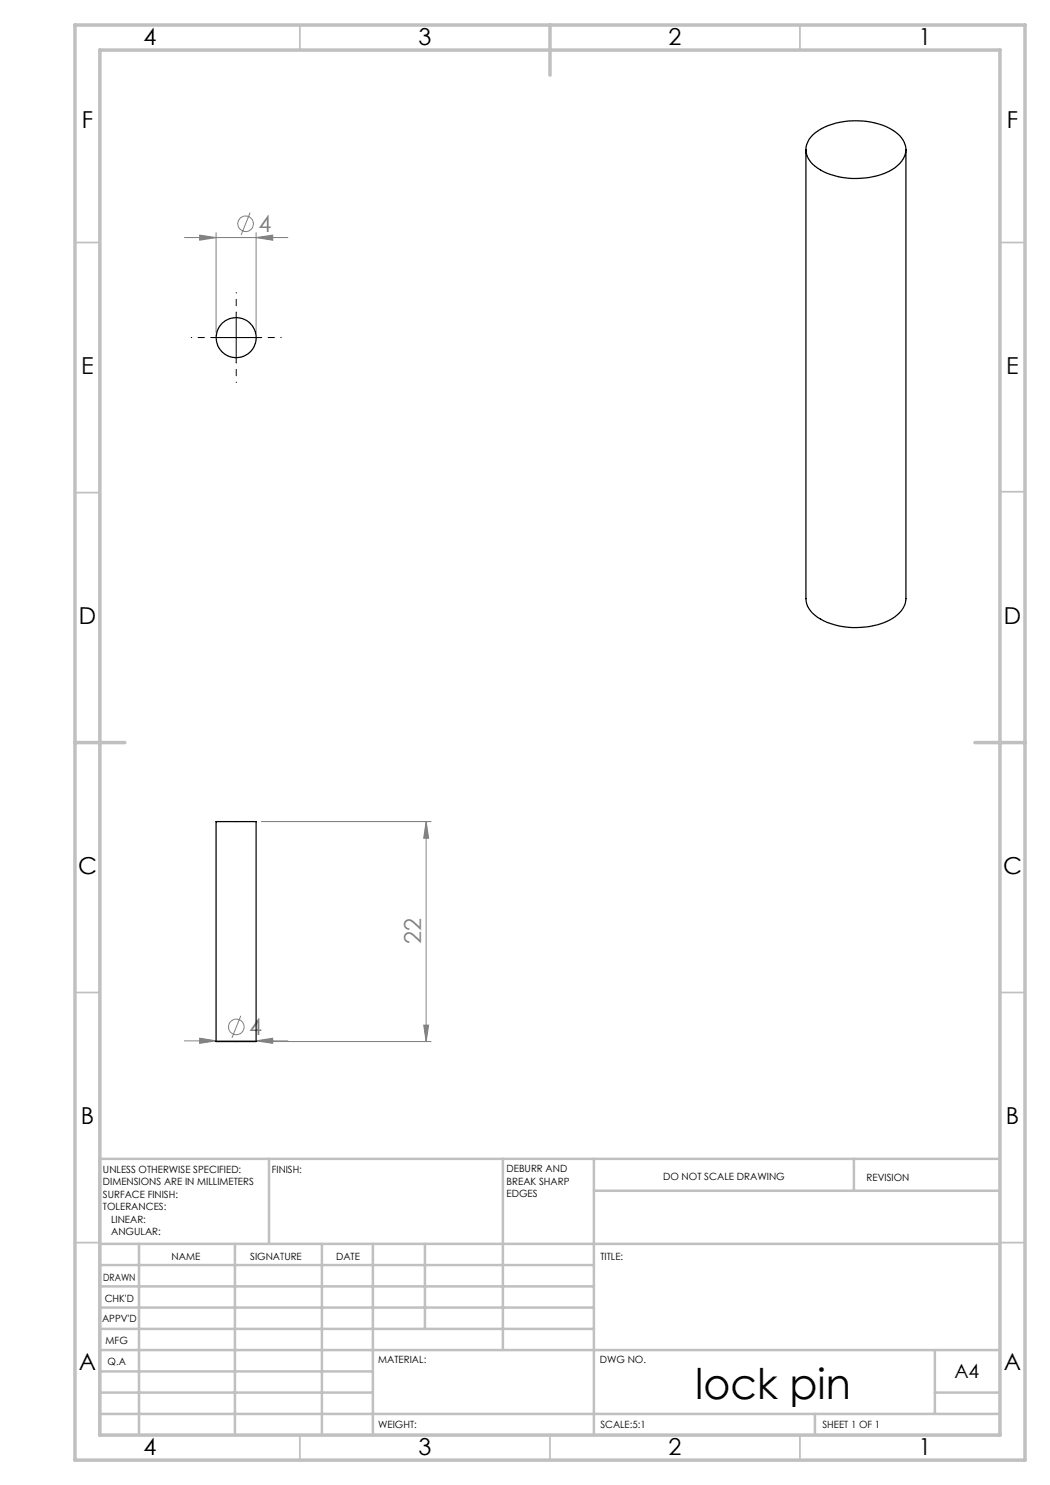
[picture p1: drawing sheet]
<svg xmlns="http://www.w3.org/2000/svg" width="210mm" height="297mm" viewBox="0 0 210 297" stroke-linecap="round" stroke-linejoin="round" font-family="sans-serif">
<g fill="none" stroke="#808080" stroke-width=".2">
<path d="M36.9 47.5h20.7M39.9 47l3.3 .5-3.3 .5zM43.2 46.5v20M50 42.5l-1.8 4.5M51.2 47.5l3.3-.5v1zM51.2 46.5v20M52.2 164.3h34M85.2 164.3v44M85.2 164.3l.5 3.3h-1zM36.9 208.2h20.7M39.9 207.6l3.3 .6-3.3 .5zM48.2 203.2l-1.8 4.4"/>
<path d="M51.2 208.2l3.3-.6v1.1zM52.2 208.3h34M84.7 205h1l-.5 3.3z"/>
<circle cx="49.1" cy="44.8" r="1.55"/>
<circle cx="47.3" cy="205.4" r="1.55"/>
</g>
<path d="M42.3 67.5h-4.1M47.2 62.5v-4M47.2 72.5v4M52.3 67.5h4" fill="none" stroke="#000" stroke-width=".2" stroke-dasharray="15.2 1.3 1.3 1.3" stroke-dashoffset="15.1"/>
<path d="M42.2 67.5h10M47.2 62.5v10" fill="none" stroke="#000" stroke-width=".2"/>
<g fill="none" stroke="#c0c0c0" stroke-width=".35">
<path d="M60 5v5M160 5v5M15 48.5h5M200 48.5h5M15 98.5h5M200 98.4h5M15 198.5h5M200 198.5h5M15 248.5h5M200 248.5h5M60 287v5M110 287v5"/>
<path d="M160 287v5"/>
</g>
<g fill="none" stroke="#c0c0c0" stroke-width=".5">
<path d="M53.8 231.8v17M100.6 231.8v38.2M118.8 231.8v55.2M118.8 238.2h81.2M170.8 231.8v6.4M200 231.8h-180v55.2M20 248.8h180M20 257.3h98.8M20 253h98.8M27.8 248.8v38.2M47 248.8v38.2M64.4 248.8v38.2"/>
<path d="M74.6 248.8v38.2M85 248.8v17M20 265.8h98.8M20 261.5h98.8M20 278.5h54.6M20 274.3h54.6M20 270h180M187 278.5h13M187 270v12.8M20 282.8h180M163 282.8v4.2"/>
</g>
<path d="M15 5h190v287h-190zM20 10h180v277h-180zM110 5v10M15 148.5h10M195 148.5h10" fill="none" stroke="#c0c0c0" stroke-width=".7"/>
<g fill="#808080">
<path d="M51.2 208.2l3.3-.6v1.1zM39.9 207.6l3.3 .6-3.3 .5z"/>
<path d="M39.9 47l3.3 .5-3.3 .5zM51.2 47.5l3.3-.5v1z"/>
<path d="M84.7 205h1l-.5 3.3zM85.2 164.3l.5 3.3h-1z"/>
</g>
<g fill="none" stroke="#000" stroke-width=".25">
<path d="M161.2 29.9v89.8a5.4 5.4 0 0 0 3.5 4.5 15.6 15.6 0 0 0 14.3-.8 4.7 4.7 0 0 0 2.2-3.7v-89.8M162.6 26.9a13.9 13.9 0 0 1 11.5-2.5 9.4 9.4 0 0 1 6.6 3.8 3.8 3.8 0 0 1-1.2 4.9 13.6 13.6 0 0 1-10 2.5 10.2 10.2 0 0 1-7.8-3.7 3.7 3.7 0 0 1 .9-5zM43.2 164.3h8v44h-8z"/>
<circle cx="47.2" cy="67.5" r="4"/>
</g>
<text font-size="8.5" x="139.1" y="279.7">lock pin</text>
<g font-size="4.7">
<text x="28.7" y="9">4</text>
<text x="83.7" y="9">3</text>
<text x="133.7" y="9">2</text>
<text x="183.7" y="9">1</text>
<text x="16.4" y="25.5">F</text>
<text x="201.4" y="25.5">F</text>
<text x="16.2" y="74.7">E</text>
<text x="201.2" y="74.7">E</text>
<text x="15.8" y="124.7">D</text>
<text x="200.8" y="124.7">D</text>
<text x="15.6" y="174.7">C</text>
<text x="200.6" y="174.7">C</text>
<text x="16.2" y="224.7">B</text>
<text x="201.2" y="224.7">B</text>
<text x="15.8" y="274">A</text>
<text x="200.8" y="274">A</text>
<text x="28.7" y="291">4</text>
<text x="83.7" y="291">3</text>
<text x="133.7" y="291">2</text>
<text x="183.7" y="291">1</text>
</g>
<g font-size="4.7" fill="#808080">
<text x="51.7" y="46.4">4</text>
<text x="84.2" y="188.8" transform="rotate(-90 84.2 188.8)">22</text>
<text x="49.8" y="207.1">4</text>
</g>
<text font-size="3.9" x="190.9" y="275.5">A4</text>
<g font-size="2">
<text x="20.6" y="234.6">UNLESS OTHERWISE SPECIFIED:</text>
<text x="20.6" y="237.1">DIMENSIONS ARE IN MILLIMETERS</text>
<text x="20.6" y="239.6">SURFACE FINISH:</text>
<text x="54.4" y="234.6">FINISH:</text>
<text x="101.3" y="234.5">DEBURR AND</text>
<text x="101.3" y="237">BREAK SHARP</text>
<text x="101.3" y="239.5">EDGES</text>
<text x="132.6" y="236">DO NOT SCALE DRAWING</text>
<text x="173.3" y="236.2">REVISION</text>
<text x="20.6" y="242.1">TOLERANCES:</text>
<text x="22.2" y="244.6">LINEAR:</text>
<text x="22.2" y="247.1">ANGULAR:</text>
<text x="34.3" y="252">NAME</text>
<text x="50" y="251.9">SIGNATURE</text>
<text x="67.2" y="251.9">DATE</text>
<text x="120.1" y="251.9">TITLE:</text>
<text x="20.6" y="256.1">DRAWN</text>
<text x="20.9" y="260.3">CHK'D</text>
<text x="20.4" y="264.4">APPV'D</text>
<text x="21.1" y="268.8">MFG</text>
<text x="21.5" y="273">Q.A</text>
<text x="75.6" y="272.5">MATERIAL:</text>
<text x="120" y="272.5">DWG NO.</text>
<text x="75.6" y="285.5">WEIGHT:</text>
<text x="120.1" y="285.6">SCALE:5:1</text>
<text x="164.5" y="285.6">SHEET 1 OF 1</text>
</g>
</svg>
